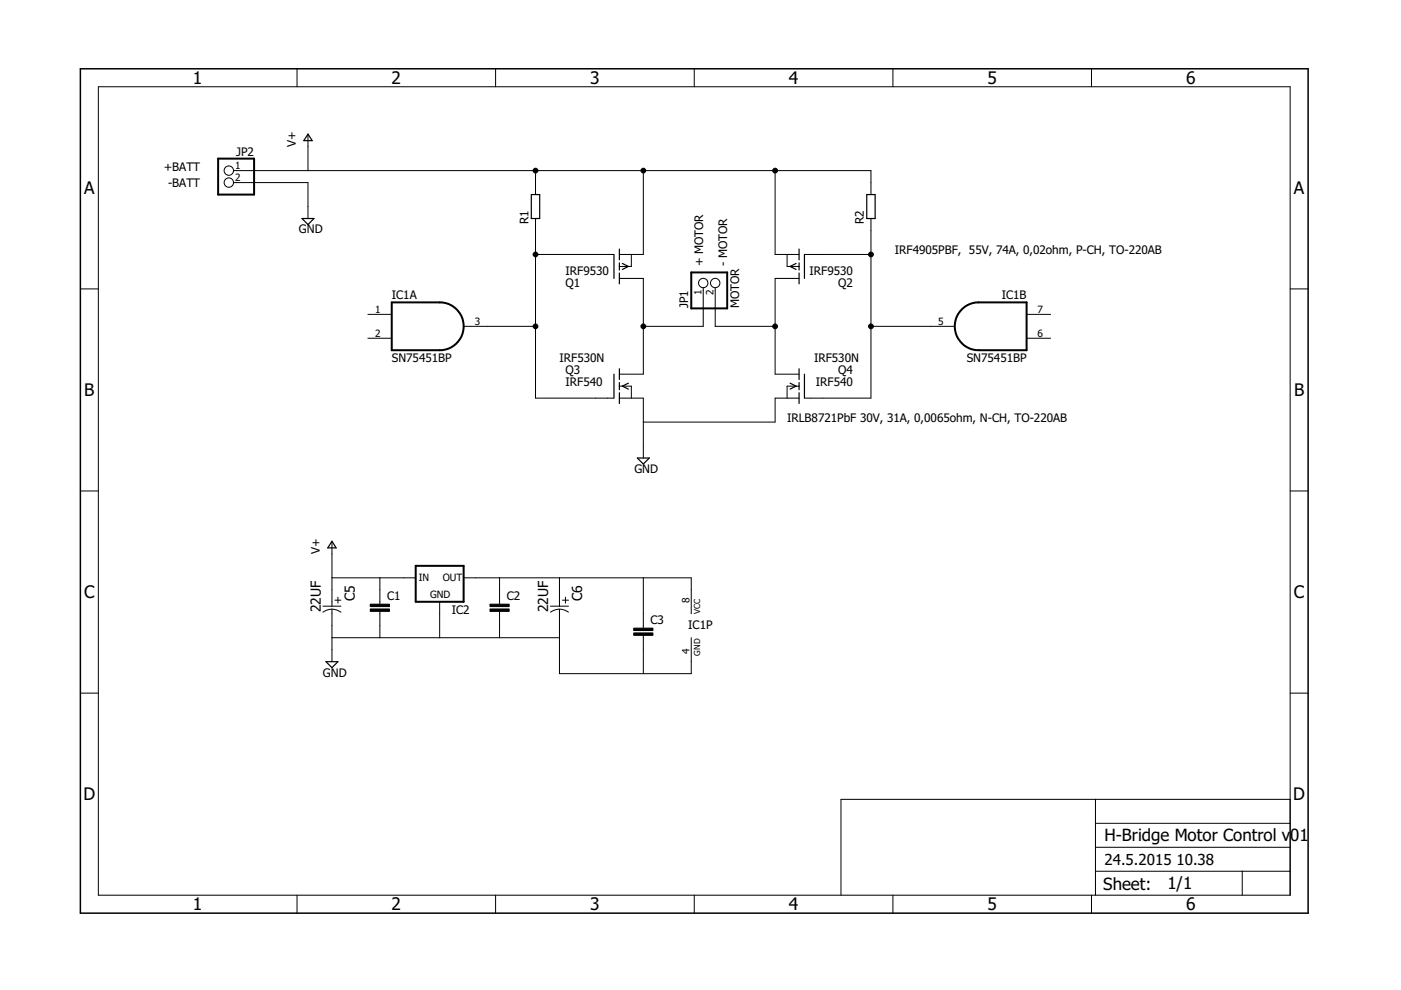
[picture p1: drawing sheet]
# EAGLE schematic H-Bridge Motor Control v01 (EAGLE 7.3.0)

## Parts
C1  C5/5  [C5B5]
C2  C5/5  [C5B5]
C3  C5/5  [C5B5]
C5  22UF  ECA1EAK220X-D5XP2  [CAPPR200-500X1100]
C6  22UF  ECA1EAK220X-D5XP2  [CAPPR200-500X1100]
IC1  SN75451BP  [DIL08]
IC2  78XXL  [78XXL]
JP1  MOTOR  PINHD-1X2  [1X02]
JP2  PINHD-1X2  [1X02]
Q1  IRF9530  [TO220]
Q2  IRF9530  [TO220]
Q3  IRF540  [TO220]
Q4  IRF540  [TO220]
R1  R-EU_0207/10  [0207/10]
R2  R-EU_0207/10  [0207/10]

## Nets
GND: C1.2 C2.2 C3.2 C5.2 C6.2 IC1.4(P:GND) IC2.GND JP2.2 Q3.3(S) Q4.3(S)
N$1: IC1.3(A:O) Q1.1(G) Q3.1(G) R1.1
N$2: IC1.5(B:O) Q2.1(G) Q4.1(G) R2.1
N$3: JP1.1 Q1.2(D) Q3.2(D)
N$4: JP1.2 Q2.2(D) Q4.2(D)
N$5: C2.1 C3.1 C6.1 IC1.8(P:VCC) IC2.OUT
V+: C1.1 C5.1 IC2.IN JP2.1 Q1.3(S) Q2.3(S) R1.2 R2.2
Unconnected: IC1.1(A:I0) IC1.2(A:I1) IC1.6(B:I1) IC1.7(B:I0)

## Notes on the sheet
- +BATT
- -BATT
- IRF4905PBF,  55V, 74A, 0,02ohm, P-CH, TO-220AB
- + MOTOR | - MOTOR
- IRF530N | IRF530N
- IRLB8721PbF 30V, 31A, 0,0065ohm, N-CH, TO-220AB
